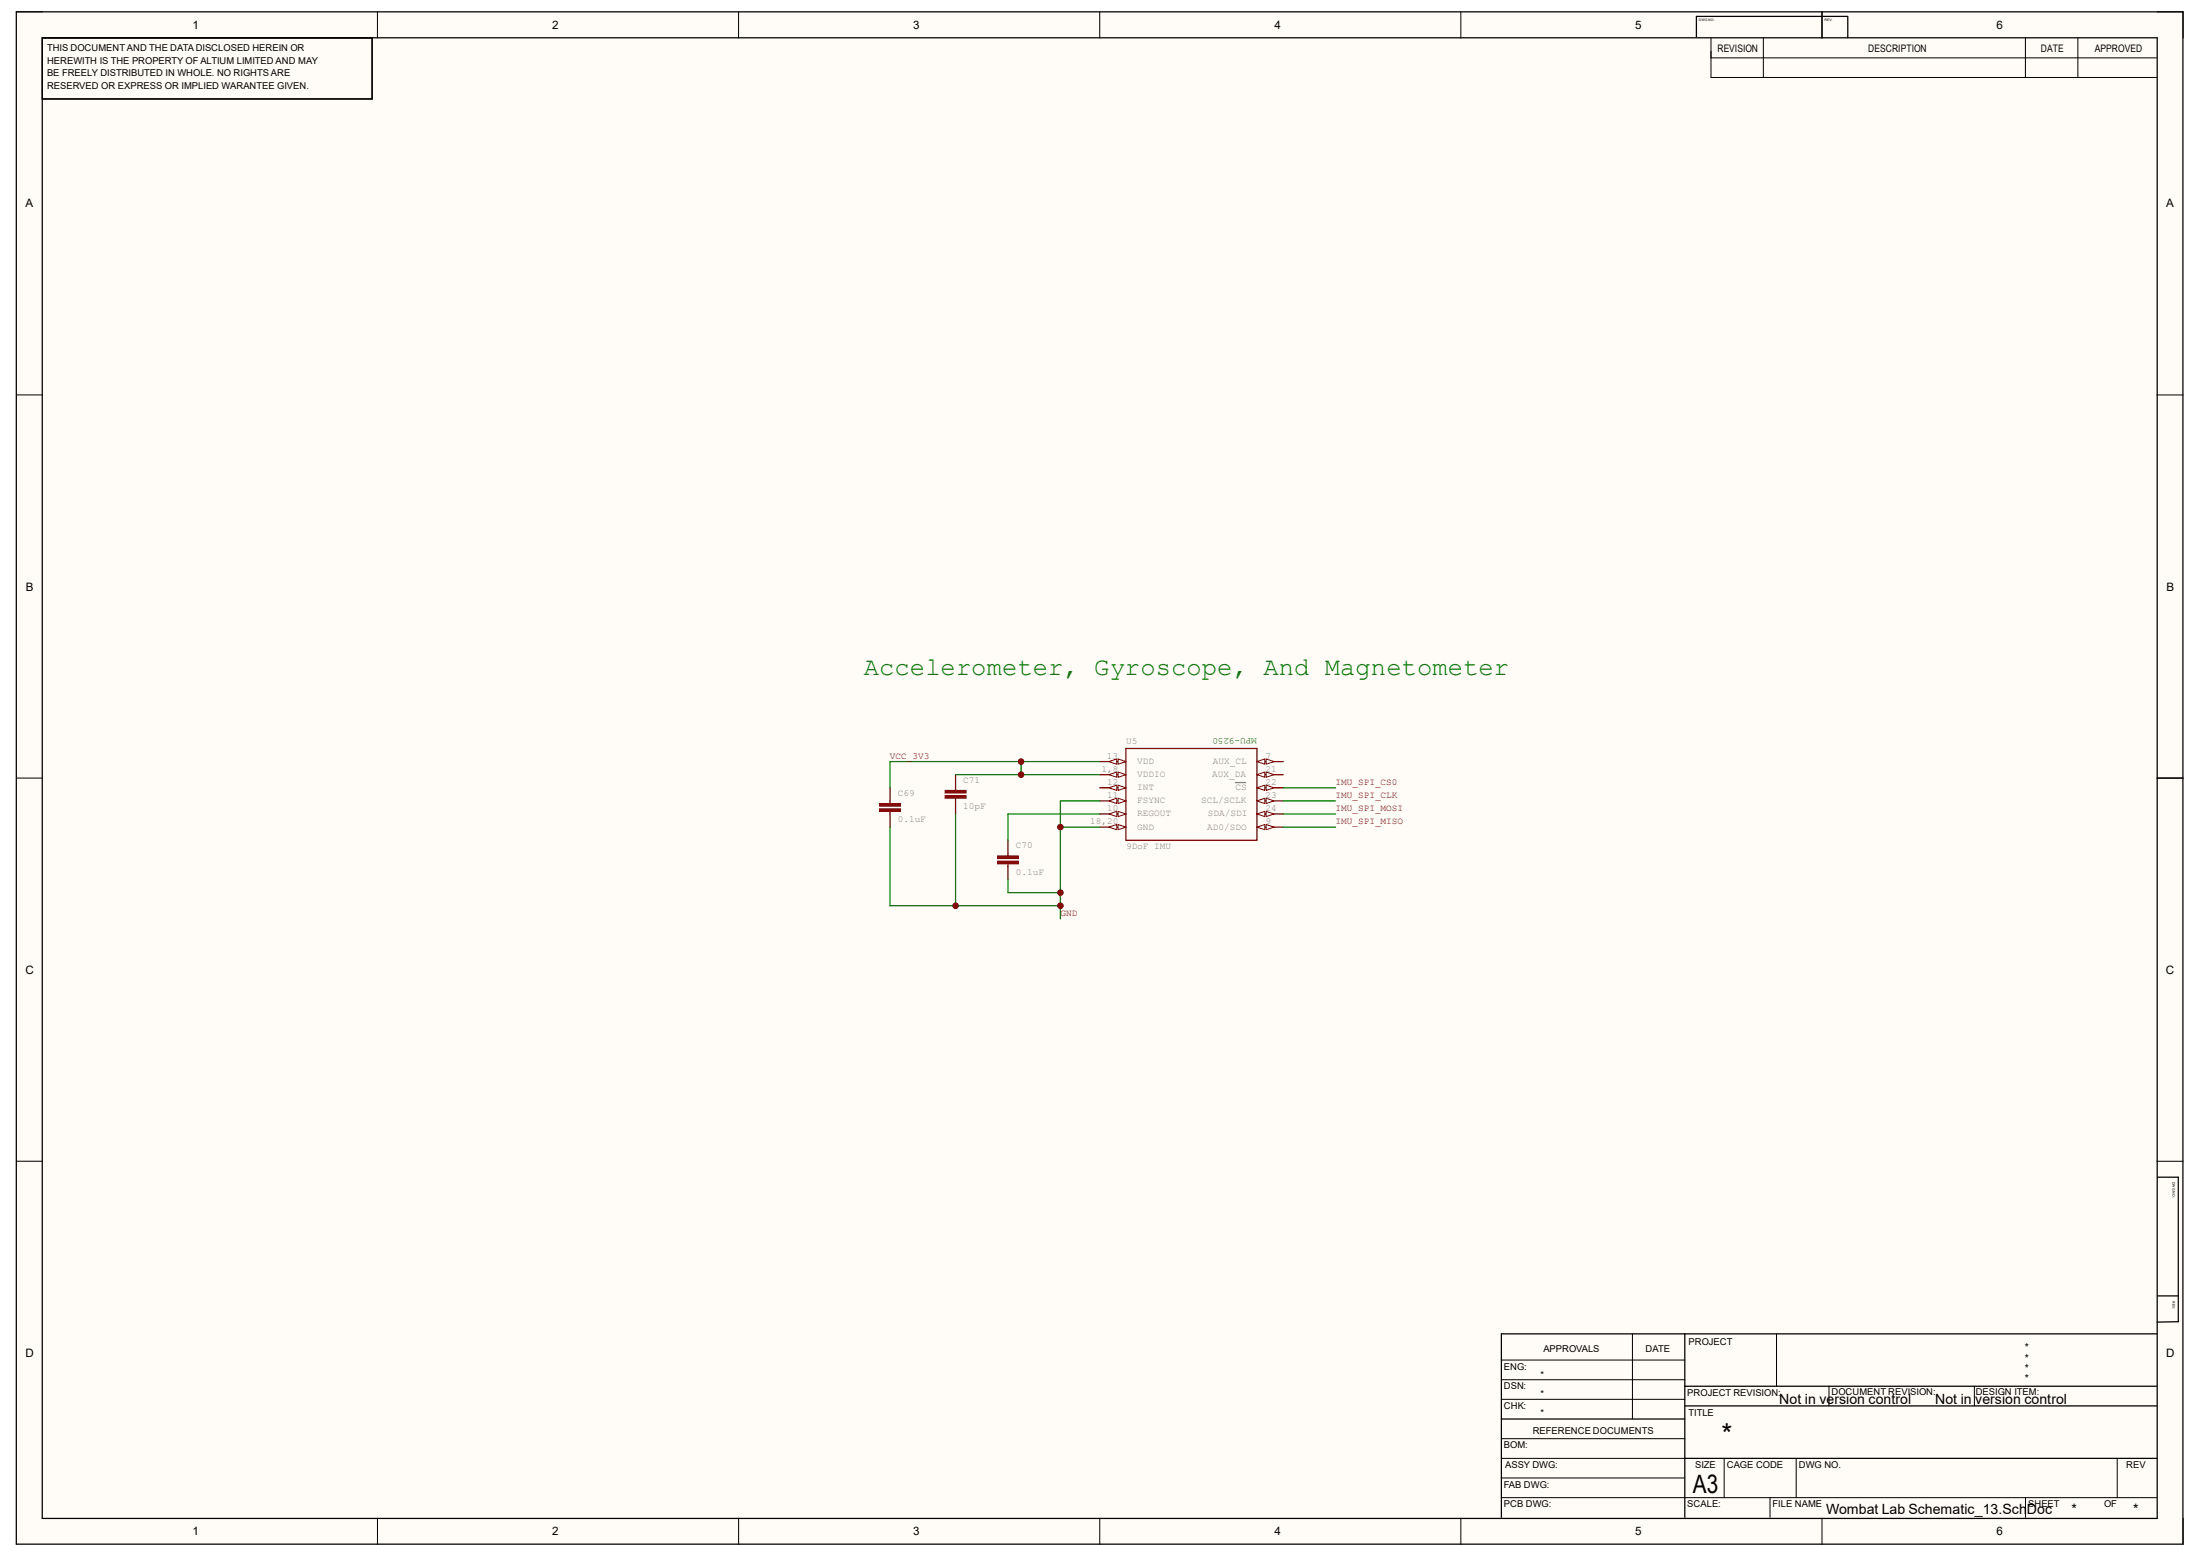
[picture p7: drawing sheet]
<svg xmlns="http://www.w3.org/2000/svg" width="297mm" height="210mm" viewBox="0 0 297 210" stroke-linecap="round" stroke-linejoin="round" font-family="sans-serif">
<g fill="#fffcf8">
<path d="M2.2 1.6h292.5v206.8h-292.5z" fill-rule="evenodd"/>
<path d="M5.7 5.1h285.5v199.8h-285.5z" fill-rule="evenodd"/>
</g>
<g fill="none" stroke="#000" stroke-width=".14">
<path d="M2.2 1.6h3.5M51 1.6v3.5M99.7 1.6v3.5M148.5 1.6v3.5M197.2 1.6v3.5M246 1.6v3.5M291.2 1.6h3.5v3.5M2.2 53.3h3.5M291.2 53.3h3.5M2.2 105h3.5M291.2 105h3.5M2.2 156.7h3.5"/>
<path d="M291.2 156.7h3.5M51 204.9v3.5M99.7 204.9v3.5M148.5 204.9v3.5M197.2 204.9v3.5M246 204.9v3.5M294.7 204.9v3.5"/>
</g>
<circle cx="129" cy="122.2" r=".35" fill="#000080"/>
<circle cx="129" cy="122.2" r=".35" fill="none" stroke="#000080" stroke-width=".14"/>
<circle cx="137.9" cy="104.6" r=".35" fill="#000080"/>
<circle cx="137.9" cy="104.6" r=".35" fill="none" stroke="#000080" stroke-width=".14"/>
<circle cx="137.9" cy="102.8" r=".35" fill="#000080"/>
<circle cx="137.9" cy="102.8" r=".35" fill="none" stroke="#000080" stroke-width=".14"/>
<circle cx="143.2" cy="122.2" r=".35" fill="#000080"/>
<circle cx="143.2" cy="122.2" r=".35" fill="none" stroke="#000080" stroke-width=".14"/>
<circle cx="143.2" cy="120.5" r=".35" fill="#000080"/>
<circle cx="143.2" cy="120.5" r=".35" fill="none" stroke="#000080" stroke-width=".14"/>
<circle cx="143.2" cy="111.6" r=".35" fill="#000080"/>
<circle cx="143.2" cy="111.6" r=".35" fill="none" stroke="#000080" stroke-width=".14"/>
<g fill="none" stroke="#000" stroke-width=".17">
<path d="M2.2 1.6h292.5v206.8h-292.5zM5.7 5.1h285.5v199.8h-285.5zM5.7 5.1h44.5v8.3h-44.5M246 1.6v3.5M249.5 2.2h-20.5v2.8M249.5 2.3v2.8M291.2 105h3.5M291.3 158.9h2.8v19.5h-2.9M291.3 174.9h2.8M202.7 191.5h24.8M227.5 187.1h63.6M227.5 180v24.8"/>
<path d="M227.5 189.8h63.6M227.5 196.8h63.6M291.1 180h-88.4v24.8"/>
</g>
<g fill="none" stroke="#000" stroke-width=".14">
<path d="M231 5.2v5.3h60.1M231 7.8h60.1M238.1 5.2v5.3M273.4 5.2v5.3M280.5 5.2v5.3M202.7 186.2h24.8M202.7 183.6h24.8M202.7 188.9h24.8M202.7 196.8h24.8M202.7 194.2h24.8M202.7 199.5h24.8M220.4 180v11.5"/>
<path d="M232.8 196.8v5.3M239.8 180v7.1M242.5 196.8v5.3M246.9 187.1v2.7M266.6 187.1v2.7M285.8 196.8v5.3M202.7 202.1h88.4M239 202.1v2.7M273.5 202.1v2.7"/>
</g>
<path d="M152 101h17.7v12.4h-17.7zM169.7 106.3h3.5" fill="none" stroke="#800000" stroke-width=".17"/>
<path d="M169.7 106.3l1.1-.3v.7z" fill="#f8fcff"/>
<path d="M169.7 106.3l1.1-.3v.7z" fill="none" stroke="#800000" stroke-width=".14"/>
<path d="M170.9 106l1.1 .3-1.1 .4z" fill="#f8fcff"/>
<path d="M170.9 106l1.1 .3-1.1 .4z" fill="none" stroke="#800000" stroke-width=".14"/>
<path d="M166.8 105.6h1.4" fill="none" stroke="#808080" stroke-width=".17"/>
<path d="M169.7 111.6h3.5" fill="none" stroke="#800000" stroke-width=".17"/>
<path d="M169.7 111.6l1.1-.3v.7z" fill="#f8fcff"/>
<path d="M169.7 111.6l1.1-.3v.7z" fill="none" stroke="#800000" stroke-width=".14"/>
<path d="M170.9 111.3l1.1 .3-1.1 .4z" fill="#f8fcff"/>
<path d="M170.9 111.3l1.1 .3-1.1 .4z" fill="none" stroke="#800000" stroke-width=".14"/>
<path d="M169.7 102.8h3.5" fill="none" stroke="#800000" stroke-width=".17"/>
<path d="M169.7 102.8l1.1-.4v.7z" fill="#f8fcff"/>
<path d="M169.7 102.8l1.1-.4v.7z" fill="none" stroke="#800000" stroke-width=".14"/>
<path d="M170.9 102.4l1.1 .4-1.1 .3z" fill="#f8fcff"/>
<path d="M170.9 102.4l1.1 .4-1.1 .3z" fill="none" stroke="#800000" stroke-width=".14"/>
<path d="M169.7 104.6h3.5" fill="none" stroke="#800000" stroke-width=".17"/>
<path d="M169.7 104.6l1.1-.4v.7z" fill="#f8fcff"/>
<path d="M169.7 104.6l1.1-.4v.7z" fill="none" stroke="#800000" stroke-width=".14"/>
<path d="M170.9 104.2l1.1 .4-1.1 .3z" fill="#f8fcff"/>
<path d="M170.9 104.2l1.1 .4-1.1 .3z" fill="none" stroke="#800000" stroke-width=".14"/>
<path d="M148.5 108.1h3.5" fill="none" stroke="#800000" stroke-width=".17"/>
<path d="M150.9 107.7l1.1 .4-1.1 .4z" fill="#f8fcff"/>
<path d="M150.9 107.7l1.1 .4-1.1 .4z" fill="none" stroke="#800000" stroke-width=".14"/>
<path d="M149.7 108.1l1.1-.4v.8z" fill="#f8fcff"/>
<path d="M149.7 108.1l1.1-.4v.8z" fill="none" stroke="#800000" stroke-width=".14"/>
<path d="M148.5 111.6h3.5" fill="none" stroke="#800000" stroke-width=".17"/>
<path d="M150.9 111.3l1.1 .3-1.1 .4z" fill="#f8fcff"/>
<path d="M150.9 111.3l1.1 .3-1.1 .4z" fill="none" stroke="#800000" stroke-width=".14"/>
<path d="M149.7 111.6l1.1-.3v.7z" fill="#f8fcff"/>
<path d="M149.7 111.6l1.1-.3v.7z" fill="none" stroke="#800000" stroke-width=".14"/>
<path d="M148.5 106.3h3.5" fill="none" stroke="#800000" stroke-width=".17"/>
<path d="M150.9 106l1.1 .3-1.1 .4z" fill="#f8fcff"/>
<path d="M150.9 106l1.1 .3-1.1 .4z" fill="none" stroke="#800000" stroke-width=".14"/>
<path d="M149.7 106.3l1.1-.3v.7z" fill="#f8fcff"/>
<path d="M149.7 106.3l1.1-.3v.7z" fill="none" stroke="#800000" stroke-width=".14"/>
<path d="M148.5 109.9h3.5" fill="none" stroke="#800000" stroke-width=".17"/>
<path d="M150.9 109.5l1.1 .4-1.1 .3z" fill="#f8fcff"/>
<path d="M150.9 109.5l1.1 .4-1.1 .3z" fill="none" stroke="#800000" stroke-width=".14"/>
<path d="M149.7 109.9l1.1-.4v.7z" fill="#f8fcff"/>
<path d="M149.7 109.9l1.1-.4v.7z" fill="none" stroke="#800000" stroke-width=".14"/>
<path d="M169.7 108.1h3.5" fill="none" stroke="#800000" stroke-width=".17"/>
<path d="M169.7 108.1l1.1-.4v.8z" fill="#f8fcff"/>
<path d="M169.7 108.1l1.1-.4v.8z" fill="none" stroke="#800000" stroke-width=".14"/>
<path d="M170.9 107.7l1.1 .4-1.1 .4z" fill="#f8fcff"/>
<path d="M170.9 107.7l1.1 .4-1.1 .4z" fill="none" stroke="#800000" stroke-width=".14"/>
<path d="M169.7 109.9h3.5" fill="none" stroke="#800000" stroke-width=".17"/>
<path d="M169.7 109.9l1.1-.4v.7z" fill="#f8fcff"/>
<path d="M169.7 109.9l1.1-.4v.7z" fill="none" stroke="#800000" stroke-width=".14"/>
<path d="M170.9 109.5l1.1 .4-1.1 .3z" fill="#f8fcff"/>
<path d="M170.9 109.5l1.1 .4-1.1 .3z" fill="none" stroke="#800000" stroke-width=".14"/>
<path d="M148.5 102.8h3.5" fill="none" stroke="#800000" stroke-width=".17"/>
<path d="M150.9 102.4l1.1 .4-1.1 .3z" fill="#f8fcff"/>
<path d="M150.9 102.4l1.1 .4-1.1 .3z" fill="none" stroke="#800000" stroke-width=".14"/>
<path d="M149.7 102.8l1.1-.4v.7z" fill="#f8fcff"/>
<path d="M149.7 102.8l1.1-.4v.7z" fill="none" stroke="#800000" stroke-width=".14"/>
<path d="M148.5 104.6h3.5" fill="none" stroke="#800000" stroke-width=".17"/>
<path d="M150.9 104.2l1.1 .4-1.1 .3z" fill="#f8fcff"/>
<path d="M150.9 104.2l1.1 .4-1.1 .3z" fill="none" stroke="#800000" stroke-width=".14"/>
<path d="M149.7 104.6l1.1-.4v.7z" fill="#f8fcff"/>
<path d="M118.7 109.2h2.9v.3h-2.9zM118.7 108.5h2.9v.3h-2.9zM127.6 107.4h2.8v.3h-2.8zM127.6 106.7h2.8v.3h-2.8zM134.7 116.2h2.8v.4h-2.8zM134.7 115.5h2.8v.4h-2.8zM149.7 104.6l1.1-.4v.7z" fill="none" stroke="#800000" stroke-width=".14"/>
<path d="M120.2 106.3v2.2M120.2 109.5v2.1M129 104.6v2.1M129 107.7v2.2M136.1 113.4v2.1M136.1 116.6v2.1" fill="none" stroke="#800000" stroke-width=".17"/>
<path d="M118.7 109.3h2.9M118.7 108.6h2.9M127.6 107.6h2.8M127.6 106.9h2.8M134.7 116.4h2.8M134.7 115.7h2.8" fill="none" stroke="#800000" stroke-width=".35"/>
<path d="M129 104.6h19.5M137.9 102.8v1.8M148.5 102.8h-28.3v3.5" fill="none" stroke="#008000" stroke-width=".17"/>
<circle cx="137.9" cy="102.8" r=".35" fill="#800000"/>
<circle cx="137.9" cy="102.8" r=".35" fill="none" stroke="#800000" stroke-width=".14"/>
<circle cx="137.9" cy="104.6" r=".35" fill="#800000"/>
<circle cx="137.9" cy="104.6" r=".35" fill="none" stroke="#800000" stroke-width=".14"/>
<path d="M120.2 111.6v10.6h23M129 109.9v12.3M136.1 118.7v1.8h7.1M143.2 111.6h5.3M148.5 108.1h-5.3v15.9M173.2 109.9h7.1M173.2 111.6h7.1M173.2 108.1h7.1M173.2 106.3h7.1" fill="none" stroke="#008000" stroke-width=".17"/>
<circle cx="143.2" cy="120.5" r=".35" fill="#800000"/>
<circle cx="143.2" cy="120.5" r=".35" fill="none" stroke="#800000" stroke-width=".14"/>
<circle cx="143.2" cy="122.2" r=".35" fill="#800000"/>
<circle cx="143.2" cy="122.2" r=".35" fill="none" stroke="#800000" stroke-width=".14"/>
<circle cx="143.2" cy="111.6" r=".35" fill="#800000"/>
<circle cx="143.2" cy="111.6" r=".35" fill="none" stroke="#800000" stroke-width=".14"/>
<circle cx="129" cy="122.2" r=".35" fill="#800000"/>
<circle cx="129" cy="122.2" r=".35" fill="none" stroke="#800000" stroke-width=".14"/>
<path d="M148.5 109.9h-12.4v3.5" fill="none" stroke="#008000" stroke-width=".17"/>
<text font-size="3.8" x="232.4" y="194.9">*</text>
<text font-size="3.4" fill="#008000" x="116.6" y="91.1">Accelerometer, Gyroscope, And Magnetometer</text>
<text font-size="3.4" x="228.6" y="201.5">A3</text>
<g font-size="1.9">
<text x="240.2" y="189.5">Not in version control</text>
<text x="261.2" y="189.5">Not in version control</text>
<text x="246.5" y="204.4">Wombat Lab Schematic_13.SchDoc</text>
<text x="279.7" y="204.4">*</text>
<text x="288" y="204.4">*</text>
</g>
<g font-size="1.6">
<text x="26" y="3.9">1</text>
<text x="74.5" y="3.9">2</text>
<text x="123.3" y="3.9">3</text>
<text x="172" y="3.9">4</text>
<text x="220.8" y="3.9">5</text>
<text x="269.5" y="3.9">6</text>
<text x="3.4" y="28">A</text>
<text x="292.4" y="28">A</text>
<text x="3.5" y="79.7">B</text>
<text x="292.5" y="79.7">B</text>
<text x="3.4" y="131.4">C</text>
<text x="292.4" y="131.4">C</text>
<text x="3.4" y="183.1">D</text>
<text x="292.4" y="183.1">D</text>
<text x="26" y="207.2">1</text>
<text x="74.5" y="207.2">2</text>
<text x="123.3" y="207.2">3</text>
<text x="172" y="207.2">4</text>
<text x="220.8" y="207.2">5</text>
<text x="269.5" y="207.2">6</text>
</g>
<g font-size="1.4">
<text x="231.9" y="7">REVISION</text>
<text x="252.2" y="7">DESCRIPTION</text>
<text x="275.5" y="7">DATE</text>
<text x="282.8" y="7">APPROVED</text>
<text x="273.3" y="185.2">*</text>
<text x="273.3" y="182.4">*</text>
<text x="273.3" y="183.8">*</text>
<text x="273.3" y="186.6">*</text>
</g>
<g font-size="1.3">
<text x="6.3" y="6.9">THIS DOCUMENT AND THE DATA DISCLOSED HEREIN OR</text>
<text x="6.3" y="8.6">HEREWITH IS THE PROPERTY OF ALTIUM LIMITED AND MAY</text>
<text x="6.3" y="10.3">BE FREELY DISTRIBUTED IN WHOLE. NO RIGHTS ARE</text>
<text x="6.3" y="12">RESERVED OR EXPRESS OR IMPLIED WARANTEE GIVEN.</text>
<text x="203" y="184.9">ENG:</text>
<text x="208" y="185.9">*</text>
<text x="208.4" y="182.4">APPROVALS</text>
<text x="222.2" y="182.4">DATE</text>
<text x="228" y="181.5">PROJECT</text>
<text x="203" y="187.5">DSN:</text>
<text x="203" y="190.2">CHK:</text>
<text x="208" y="188.6">*</text>
<text x="208" y="191.1">*</text>
<text x="227.8" y="188.4">PROJECT REVISION:</text>
<text x="228" y="191.1">TITLE</text>
<text x="247.3" y="188.3">DOCUMENT REVISION:</text>
<text x="266.7" y="188.3">DESIGN ITEM:</text>
<text x="203" y="195.5">BOM:</text>
<text x="206.9" y="193.5">REFERENCE DOCUMENTS</text>
<text x="203" y="200.8">FAB DWG:</text>
<text x="203" y="203.5">PCB DWG:</text>
<text x="203.2" y="198.2">ASSY DWG:</text>
<text x="227.8" y="203.5">SCALE:</text>
<text x="228.9" y="198.2">SIZE</text>
<text x="233.1" y="198.2">CAGE CODE</text>
<text x="239.3" y="203.5">FILE NAME</text>
<text x="242.9" y="198.2">DWG NO.</text>
<text x="273.8" y="203.5">SHEET</text>
<text x="284.1" y="203.5">OF</text>
<text x="287.1" y="198.2">REV</text>
</g>
<g font-size="1.3" fill="#808080">
<text x="152" y="100.5">U5</text>
<text x="121.2" y="107.4">C69</text>
<text x="130" y="105.7">C71</text>
<text x="148.7" y="104.2">1,8</text>
<text x="149.4" y="102.4">13</text>
<text x="149.5" y="107.7">11</text>
<text x="149.5" y="106">12</text>
<text x="153.5" y="106.6">INT</text>
<text x="153.5" y="103.1">VDD</text>
<text x="153.5" y="104.9">VDDIO</text>
<text x="163.7" y="104.9">AUX_DA</text>
<text x="163.7" y="103.1">AUX_CL</text>
<text x="166.8" y="106.6">CS</text>
<text x="170.9" y="106">22</text>
<text x="170.9" y="102.4">7</text>
<text x="170.9" y="104.2">21</text>
<text x="170.9" y="107.7">23</text>
<text x="121.2" y="111">0.1uF</text>
<text x="130" y="109.2">10pF</text>
<text x="147.2" y="111.3">18,20</text>
<text x="149.5" y="109.5">10</text>
<text x="153.5" y="108.4">FSYNC</text>
<text x="153.5" y="112">GND</text>
<text x="153.5" y="110.2">REGOUT</text>
<text x="162.2" y="108.4">SCL/SCLK</text>
<text x="163" y="112">AD0/SDO</text>
<text x="163.1" y="110.2">SDA/SDI</text>
<text x="170.9" y="111.3">9</text>
<text x="170.9" y="109.5">24</text>
<text x="137.2" y="114.5">C70</text>
<text x="137.2" y="118.1">0.1uF</text>
<text x="152" y="114.6">9DoF IMU</text>
</g>
<text font-size="1.3" fill="#008000" x="169.7" y="99.6" transform="rotate(-180 169.7 99.6)">MPU-9250</text>
<g font-size="1.3" fill="#800000">
<text x="120.1" y="102.4">VCC_3V3</text>
<text x="180.3" y="107.7">IMU_SPI_CLK</text>
<text x="180.3" y="106">IMU_SPI_CS0</text>
<text x="180.3" y="109.5">IMU_SPI_MOSI</text>
<text x="180.3" y="111.3">IMU_SPI_MISO</text>
<text x="143.2" y="123.7">GND</text>
</g>
<g font-size=".5">
<text x="229.4" y="2.8">DWG NO:</text>
<text x="246.3" y="2.8">REV:</text>
<text x="293.3" y="159.5" transform="rotate(90 293.3 159.5)">DWG NO:</text>
<text x="293.3" y="175.6" transform="rotate(90 293.3 175.6)">REV:</text>
</g>
</svg>
